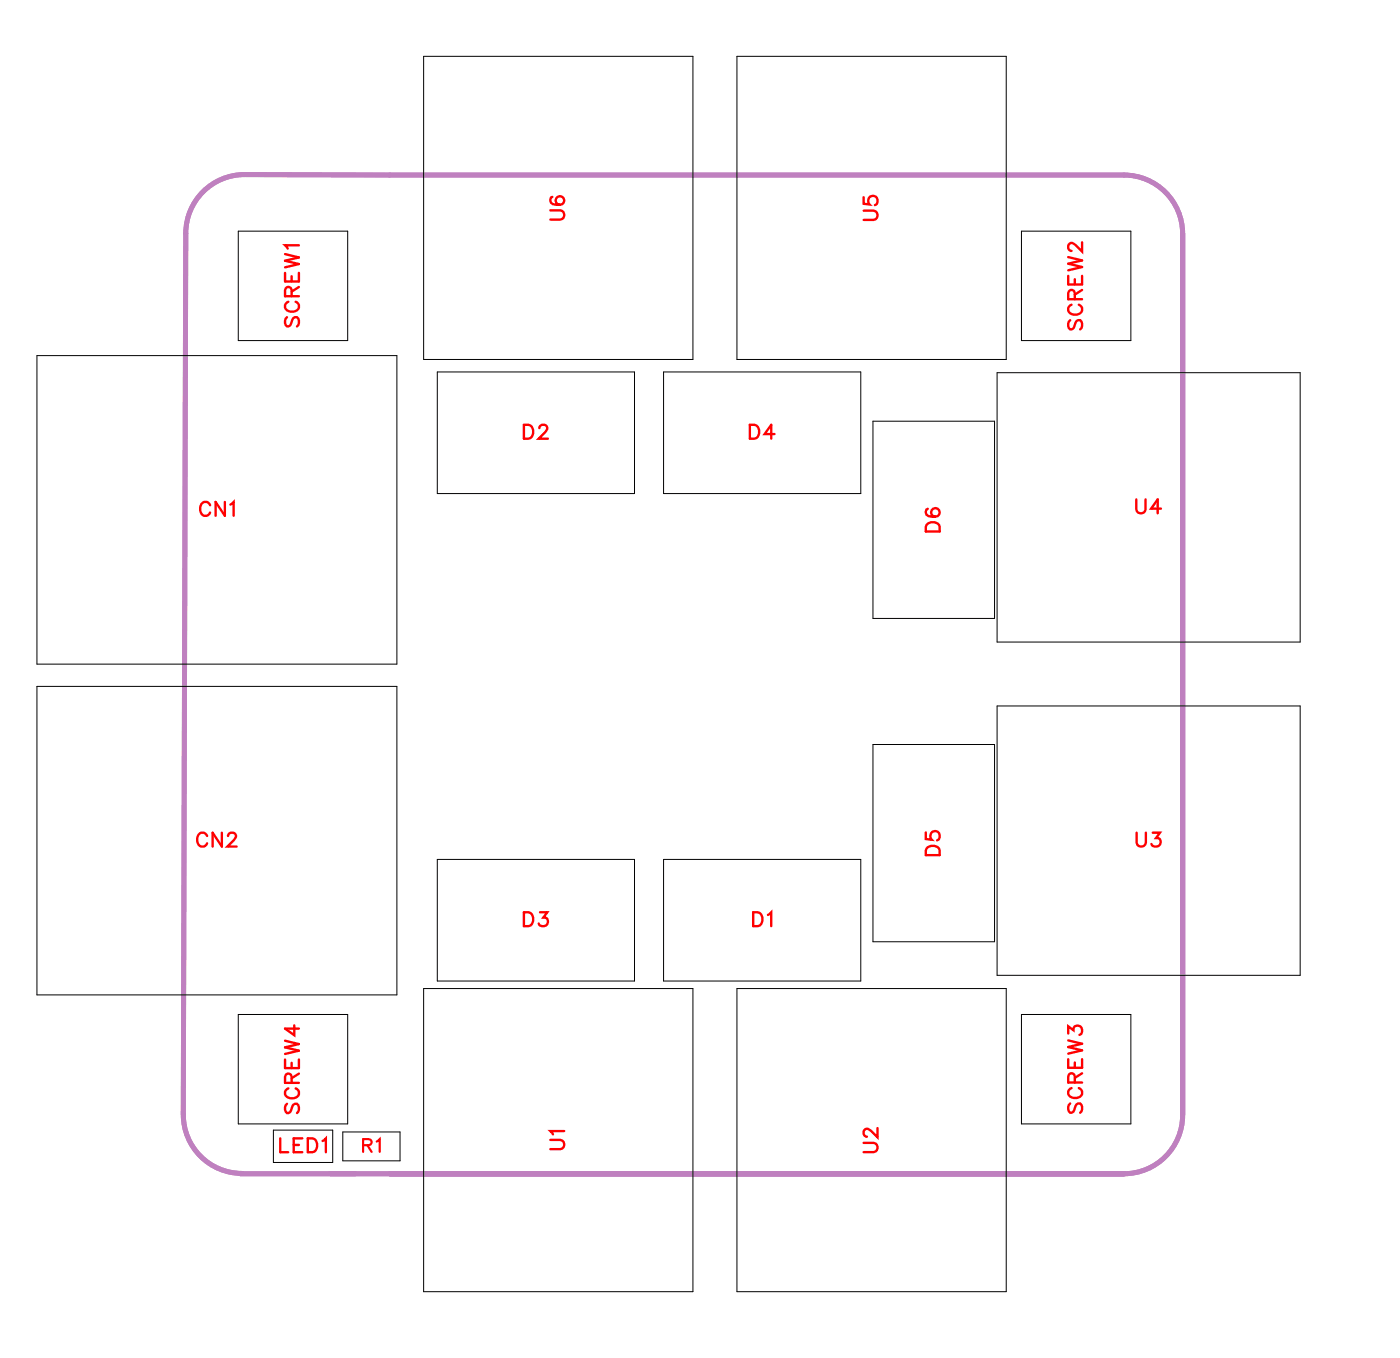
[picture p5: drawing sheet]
<svg xmlns="http://www.w3.org/2000/svg" width="72mm" height="69mm" viewBox="0 0 72 69" stroke-linecap="round" stroke-linejoin="round" font-family="sans-serif">
<path d="M12.3 59.9h45.1M12.4 59.9a3 3 0 0 1-3-3l.1-45a3 3 0 0 1 3-3h44.9a3 3 0 0 1 3 3v45a3 3 0 0 1-3 3" fill="none" stroke="#bf80bf" stroke-width=".25"/>
<g fill="none" stroke="#000" stroke-width=".05">
<path d="M1.9 18.2h18.4v15.7h-18.4zM12.2 11.8h5.6v5.6h-5.6zM21.6 2.9h13.8v15.5h-13.8zM22.3 19h10.1v6.2h-10.1zM33.9 19h10.1v6.2h-10.1zM37.6 2.9h13.8v15.5h-13.8zM50.9 19h15.5v13.8h-15.5zM52.2 11.8h5.6v5.6h-5.6zM1.9 35.1h18.4v15.7h-18.4zM44.6 38h6.2v10.1h-6.2zM44.6 21.5h6.2v10.1h-6.2zM50.9 36.1h15.5v13.7h-15.5z"/>
<path d="M12.2 51.8h5.6v5.6h-5.6zM14 57.7h3v1.7h-3zM17.5 57.8h2.9v1.5h-2.9zM21.6 50.5h13.8v15.5h-13.8zM22.3 43.9h10.1v6.2h-10.1zM33.9 43.9h10.1v6.2h-10.1zM37.6 50.5h13.8v15.5h-13.8zM52.2 51.8h5.6v5.6h-5.6z"/>
</g>
<g fill="none" stroke="#f00" stroke-width=".12">
<path d="M14.6 13.9v.5h.7v-.5M14.6 13l.7 .1-.7 .2 .7 .2-.7 .2M14.7 16.2l-.1 .2 .1 .3 .1-.1 .2-.4h.2l.1 .2-.1 .3M14.7 15.4a.26 .26 0 0 0-.1 .3 .26 .26 0 0 0 .2 .2h.2a.26 .26 0 0 0 .3-.2 .26 .26 0 0 0-.2-.3M14.9 15.1v-.4h-.3v.4h.7M14.9 14.1v.3M15.3 12.5h-.7l.1 .2M15.3 14.7l-.4 .2M28.1 10.7h.5l.2 .2-.1 .3h-.6M28.2 10.1h-.1a.35 .35 0 0 0 .3 .4 .35 .35 0 0 0 .4-.2 .22 .22 0 0 0-.2-.3 .22 .22 0 0 0-.2 .2 .22 .22 0 0 0 .2 .3M44.1 10.8h.5l.2 .2-.1 .2h-.6M44.1 10.1v.3h.3a.25 .25 0 0 1 0-.3 .25 .25 0 0 1 .4 0 .25 .25 0 0 1-.1 .4"/>
<path d="M54.6 14.1v.4h.7v-.4M54.6 13.1l.7 .2-.7 .2 .7 .1-.7 .2M54.7 16.3l-.1 .2 .1 .3h.1l.2-.4 .2-.1 .1 .2-.1 .3M54.7 15.6a.26 .26 0 0 0-.1 .3 .26 .26 0 0 0 .2 .2h.2a.26 .26 0 0 0 .3-.2 .26 .26 0 0 0-.2-.3M54.9 15.3v-.4l-.3-.1v.5h.7M54.9 14.3v.2M55.3 12.4v.4l-.4-.3-.2-.1-.1 .1v.2l.1 .1M55.3 14.8l-.4 .2M10.7 25.8a.26 .26 0 0 0-.3-.2 .26 .26 0 0 0-.2 .3v.2a.26 .26 0 0 0 .2 .2 .26 .26 0 0 0 .3-.1M11.5 25.6v.7l-.5-.7v.7M11.8 25.8l.1-.2v.7M26.8 21.7h.2a.38 .38 0 0 1 .2 .3 .38 .38 0 0 1-.2 .4h-.2z"/>
<path d="M27.5 21.9l.2-.2h.1l.2 .1-.1 .3-.4 .3h.5M38.3 21.7h.2a.38 .38 0 0 1 .3 .3 .38 .38 0 0 1-.3 .4h-.2zM39.6 22.2h-.5l.3-.5v.7M47.4 26.7h.2h.3l.1 .4h-.7zM47.4 26h-.1a.35 .35 0 0 0 .3 .4 .35 .35 0 0 0 .4-.2 .22 .22 0 0 0-.2-.3 .22 .22 0 0 0-.2 .3 .22 .22 0 0 0 .2 .2M58 25.5v.5l.2 .2 .3-.1v-.6M59.3 26h-.5l.3-.5v.7M10.6 42.7a.26 .26 0 0 0-.3-.2 .26 .26 0 0 0-.2 .3v.2a.26 .26 0 0 0 .2 .2 .26 .26 0 0 0 .3-.1M11.3 42.5v.7l-.4-.7v.7M11.6 42.7l.2-.2h.1l.2 .2-.1 .2-.4 .3h.5M14.3 58.1v.7h.4M14.6 54.1v.4h.7v-.4"/>
<path d="M14.6 53.1l.7 .2-.7 .2 .7 .2-.7 .1M14.7 56.4l-.1 .1 .1 .3h.1l.3-.4h.1l.1 .1-.1 .3M14.7 55.6a.26 .26 0 0 0-.1 .3 .26 .26 0 0 0 .2 .2h.2a.26 .26 0 0 0 .3-.2 .26 .26 0 0 0-.2-.3M14.9 55.3v-.4h-.3v.4h.7M14.9 54.3v.2M15 58.5h.3M15 52.4v.5l-.4-.4h.7M15.3 54.8l-.4 .3M15.4 58.1h-.4v.7h.4M15.7 58.1h.3a.38 .38 0 0 1 .2 .4 .38 .38 0 0 1-.2 .3h-.3zM16.5 58.3l.1-.2v.7M26.8 46.6h.2a.38 .38 0 0 1 .2 .3 .38 .38 0 0 1-.2 .4h-.2z"/>
<path d="M27.6 46.6h.4l-.3 .3a.24 .24 0 0 1 .2 .3 .24 .24 0 0 1-.4 0M28.1 58.2h.5l.2 .2-.1 .2-.6 .1M28.8 57.8h-.7l.1 .1M38.5 46.6h.2a.38 .38 0 0 1 .2 .3 .38 .38 0 0 1-.2 .4h-.2zM39.2 46.7l.2-.1v.7M44.1 58.4h.5l.2 .2-.1 .2h-.6M44.8 57.6v.5l-.3-.4-.3-.1-.1 .2v.1l.2 .1M47.3 42.5v.3l.3 .1a.25 .25 0 0 1 0-.4 .25 .25 0 0 1 .4 0 .25 .25 0 0 1-.1 .4M47.4 43.3l.2-.1 .3 .1 .1 .4h-.7zM54.6 52.8v-.4l.2 .2a.24 .24 0 0 1 .4-.2 .24 .24 0 0 1-.1 .4M54.6 54.1v.4h.7v-.4M54.6 53.1l.7 .2-.7 .2 .7 .1-.7 .2"/>
<path d="M54.7 56.3l-.1 .2 .1 .3h.1l.3-.5h.1l.1 .2-.1 .3M54.7 55.6a.26 .26 0 0 0-.1 .3 .26 .26 0 0 0 .2 .2h.2a.26 .26 0 0 0 .3-.2 .26 .26 0 0 0-.2-.3M54.9 55.3v-.4l-.3-.1v.5h.7M54.9 54.3v.2M55.3 54.8l-.4 .2M58.1 42.5v.5l.2 .2 .2-.1v-.6M58.9 42.5h.3l-.2 .3a.24 .24 0 0 1 .2 .4 .24 .24 0 0 1-.4-.1"/>
</g>
<path d="M18.5 58.5l.4-.1 .1-.2h-.5v.6M18.8 58.5l.2 .3M19.2 58.3l.2-.1v.6" fill="none" stroke="#f00" stroke-width=".11"/>
<g font-size="1.2" fill="#fff">
<text x="29.1" y="11.3" transform="rotate(-90 29.1 11.3)">U6</text>
<text x="45.1" y="11.3" transform="rotate(-90 45.1 11.3)">U5</text>
<text x="15.6" y="16.7" transform="rotate(-90 15.6 16.7)">SCREW1</text>
<text x="55.6" y="16.9" transform="rotate(-90 55.6 16.9)">SCREW2</text>
<text x="26.7" y="22.7">D2</text>
<text x="38.2" y="22.7">D4</text>
<text x="10.2" y="26.6">CN1</text>
<text x="48.3" y="27.2" transform="rotate(-90 48.3 27.2)">D6</text>
<text x="58" y="26.5">U4</text>
<text x="10" y="43.5">CN2</text>
<text x="26.7" y="47.6">D3</text>
<text x="38.4" y="47.6">D1</text>
<text x="48.3" y="43.7" transform="rotate(-90 48.3 43.7)">D5</text>
<text x="58" y="43.5">U3</text>
<text x="14.3" y="59.1">LED1</text>
<text x="15.6" y="56.9" transform="rotate(-90 15.6 56.9)">SCREW4</text>
<text x="29.1" y="58.7" transform="rotate(-90 29.1 58.7)">U1</text>
<text x="45.1" y="58.9" transform="rotate(-90 45.1 58.9)">U2</text>
<text x="55.6" y="56.9" transform="rotate(-90 55.6 56.9)">SCREW3</text>
</g>
<text font-size="1.1" fill="#fff" x="18.5" y="59.1">R1</text>
</svg>
